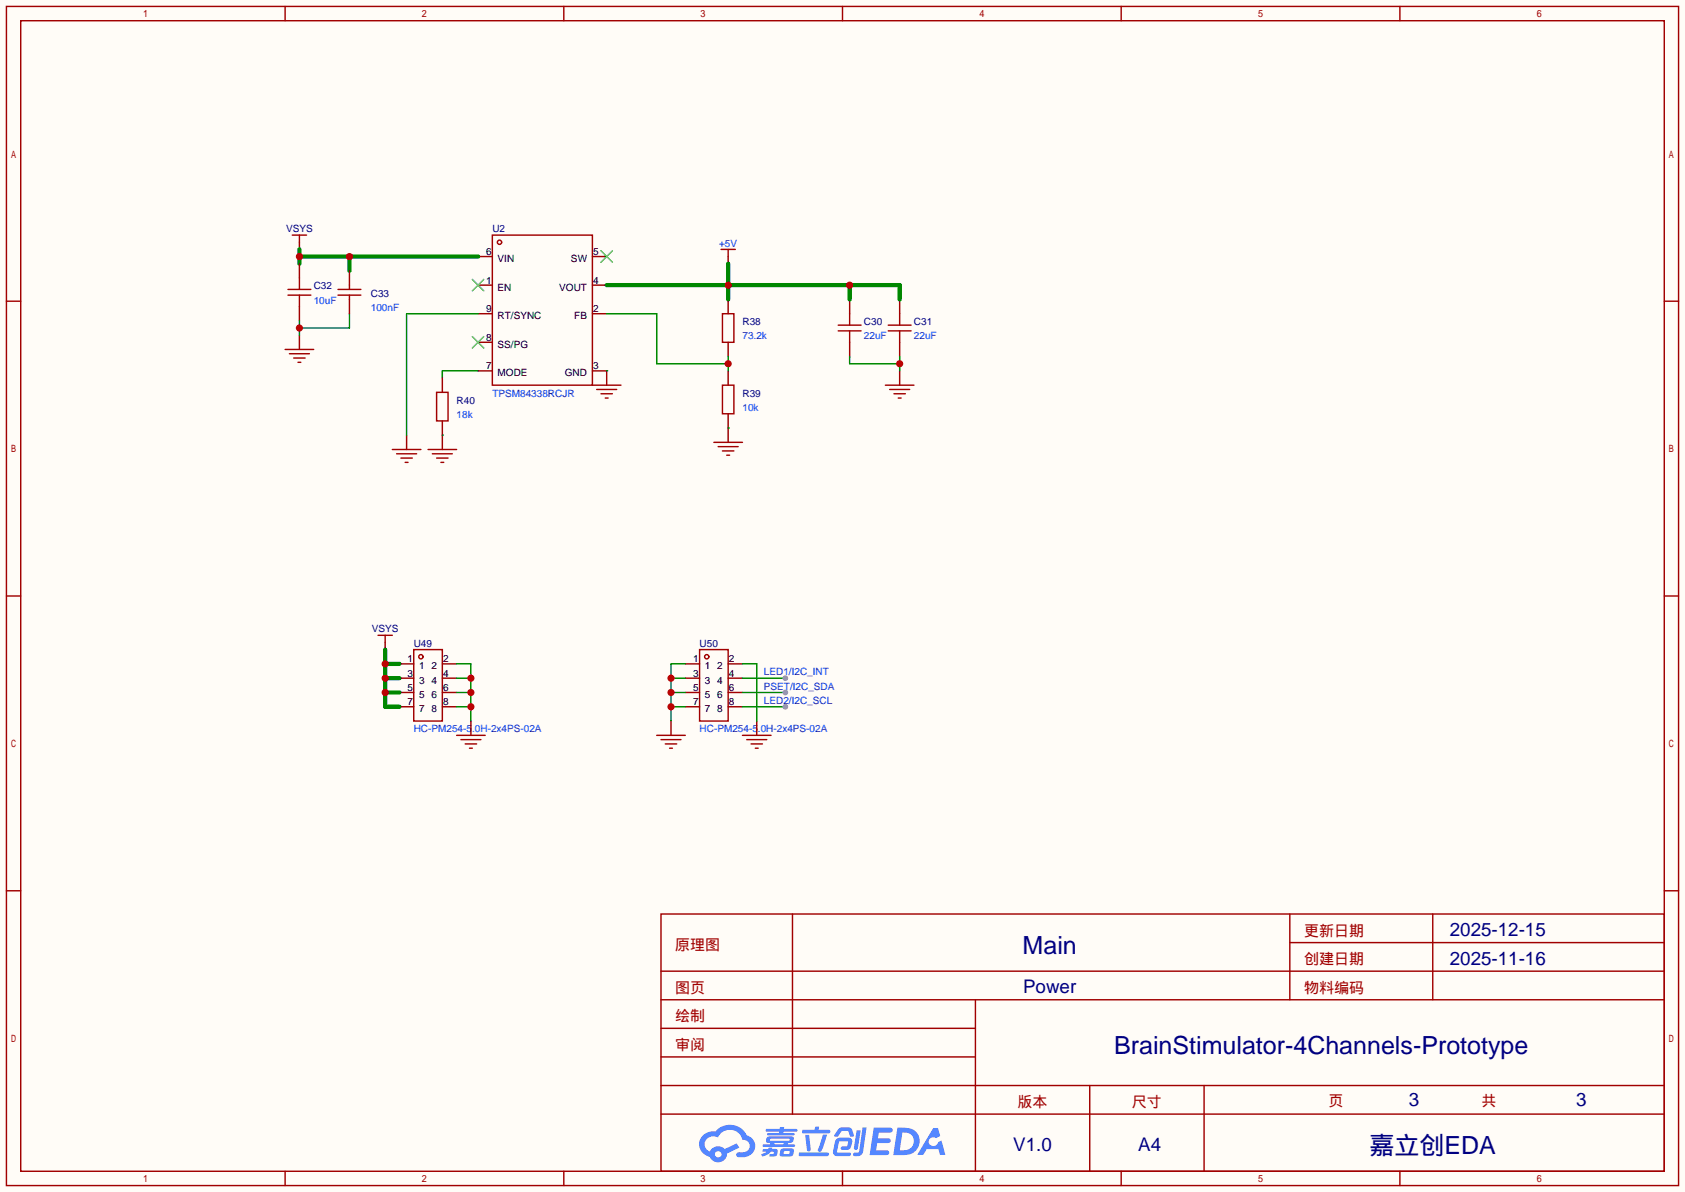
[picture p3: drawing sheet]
<svg xmlns="http://www.w3.org/2000/svg" width="299mm" height="212mm" viewBox="0 0 299 212" stroke-linecap="round" stroke-linejoin="round" font-family="sans-serif">
<path d="M0 0h299.5v211.8h-299.5z" fill="#fffcf7"/>
<g fill="none" stroke="#a10000" stroke-width=".25">
<path d="M1.1 1.1h297.2v209.6h-297.2zM3.7 3.7h292.1v204.5h-292.1zM50.7 1.1v2.6M100.2 1.1v2.6M149.7 1.1v2.6M199.3 1.1v2.6M248.8 1.1v2.6M1.1 53.5h2.6M295.8 53.5h2.5M1.1 105.9h2.6M295.8 105.9h2.5M1.1 158.3h2.6"/>
<path d="M295.8 158.3h2.5M117.5 162.4h178.3v45.8h-178.3zM117.5 177.7h178.3M117.5 172.6h178.3M140.8 162.4v35.6M173.4 177.7v30.5M229.2 162.4v15.3M229.2 167.5h66.6M254.6 162.4v15.3M117.5 182.8h55.9M117.5 198h178.3M117.5 192.9h178.3"/>
<path d="M117.5 187.8h55.9M193.7 192.9v15.3M214 192.9v15.3M50.7 208.2v2.5M100.2 208.2v2.5M149.7 208.2v2.5M199.3 208.2v2.5M248.8 208.2v2.5"/>
</g>
<g fill="#5487ff">
<path d="M155.3 200.4h2.1a.97 .97 0 0 1 1.3 .4 .53 .53 0 0 1-.7 .5h-1.8l-.2 1h1.9a.43 .43 0 0 1 .4 .5 .43 .43 0 0 1-.5 .3h-1.9l-.2 1.3h1.7a.45 .45 0 0 1 .6 .2 .45 .45 0 0 1-.2 .6l-3.2 .1z"/>
<path d="M165.9 200.5h.8l.4 1.4-.7 .4a.82 .82 0 0 0-1.2 .1 .82 .82 0 0 0 .1 1.1 .82 .82 0 0 0 1.2 0l.2-.5 .6-.3 .7 2.5h-.9l-.3-1h-2.1l-.6 1h-1.1z"/>
<path d="M152.2 200.9h.8l-.5 3.2a.36 .36 0 0 1-.4 .3 .36 .36 0 0 1-.3-.4z"/>
<path d="M153.3 200.4h.7l-.6 4.3a1.13 1.13 0 0 1-1.8 .6l.2-.4 .7-.1 .2-.2z"/>
<path d="M149 200.7l.6-.4h1a.77 .77 0 0 1 .9 .6l.3 .9-.2 .2h-.5l-.4-1h-.9a1.3 1.3 0 0 0-.8 .9l-.6 .1-.2-.2z"/>
<path d="M148.6 202.5l.5-.3h1.7a.66 .66 0 0 1 .6 .9l-.1 .4a.81 .81 0 0 1-.9 .9h-.7a.32 .32 0 0 1-.3-.4 .32 .32 0 0 1 .4-.3h.7l.3-.9-1.7 .1-.3 1.9h2.1a.32 .32 0 0 1 .4 .4 .32 .32 0 0 1-.4 .3l-2.3-.1-.5-.3v-.5z"/>
<path d="M142 204.8h5a.33 .33 0 0 1 .3 .4 .33 .33 0 0 1-.3 .3h-4.9l-.2-.2z"/>
<path d="M146.3 201.6h.7l-1 2.9a.36 .36 0 0 1-.4 .2 .36 .36 0 0 1-.3-.3z"/>
<path d="M143.1 201.7h.7l.3 2.6a.34 .34 0 0 1-.3 .3 .34 .34 0 0 1-.4-.2z"/>
<path d="M142.6 200.8h2.2l.1-.4 .1-.2h.6l-.1 .6h1.8a.32 .32 0 0 1 .3 .3 .32 .32 0 0 1-.4 .3h-4.5l-.1-.1z"/>
<path d="M135.6 204.2h.9l.1-.2 .7-.1-.1 .3h.9a.82 .82 0 0 1-.6 1.3h-.7v-.4l.7-.1v-.3h-.5l-.5 .4-1 .4-.2-.4 1-.4h-.8z"/>
<path d="M136.1 200.6h2.5v-.3h.8l-.1 .3h2.2l.2 .3-.2 .2h-2.3v.3h1.8l.2 .2-.2 .2h-4.5l-.2-.2 .1-.2h2l.1-.3h-2.3l-.1-.2z"/>
<path d="M159.5 200.4l-.7 4.9h1.6a2.47 2.47 0 0 0 2.9-1.7 2.47 2.47 0 0 0-1.4-3zM160.4 201.3a1.61 1.61 0 0 1 2 1.4 1.61 1.61 0 0 1-1.8 1.7h-.7z"/>
<path d="M136.3 202.2a.55 .55 0 0 0-.2 .7 .55 .55 0 0 0 .7 .2l.1 .3h-1.3v.4h5.5l.2-.2-.2-.2h-1.2l.2-.3a.7 .7 0 0 0 .8-.2 .7 .7 0 0 0 0-.9h-4.1zM136.9 202.4h3.3l.2 .1-.2 .2h-3.2l-.2-.1zM137.6 203.1h1.7l-.2 .3h-1.4z"/>
<path d="M138.8 204.3a1.05 1.05 0 0 0-.1 1.2 2.91 2.91 0 0 0 2.2-.2 .98 .98 0 0 0 0-1.2h-1.6zM139.4 204.6l.8-.1 .1 .1v.3l-.2 .2h-.8z"/>
<path d="M125 201.7a2.23 2.23 0 0 0-.7 2.3 2.23 2.23 0 0 0 1.8 1.6 1.58 1.58 0 0 0 1.8 .9 1.58 1.58 0 0 0 1.3-1.5l2.2-1-.5-.8-2.1 1a1.65 1.65 0 0 0-2.6 .5 1.45 1.45 0 0 1-.8-2 1.45 1.45 0 0 1 2-.7l.2 .1a2.3 2.3 0 0 1 2.3-1.3 2.3 2.3 0 0 1 2.1 1.7 1.12 1.12 0 0 1 1.2 1.1 1.12 1.12 0 0 1-1.1 1.2h-.7a.45 .45 0 0 0-.6 .3 .45 .45 0 0 0 .5 .6 2.26 2.26 0 0 0 2.9-2.5 2.04 2.04 0 0 0-1.5-1.4 3.3 3.3 0 0 0-5.5-.7l-1.2 .1zM127.1 205.2a.57 .57 0 0 1 1.1 0 .57 .57 0 0 1-1.1 0z"/>
</g>
<g fill="none" stroke="#870000" stroke-width=".25">
<path d="M53.2 43.1v1.2M85 45.6h2.5M85 50.7h2.5M85 55.8h2.5M105.3 45.6h2.5M105.3 50.7h2.5M105.3 55.8h2.5M129.4 53.2v2.6M85 60.8h2.5M85 65.9h2.5M105.3 65.9h2.5M129.4 60.8v2.6"/>
<path d="M129.4 65.9v2.6M129.4 73.5v2.6M68.5 114.2v1.2"/>
</g>
<g fill="none" stroke="#a10000" stroke-width=".25">
<path d="M51.9 41.8h2.6M53.2 41.8v1.3M87.5 41.8h17.8v26.7h-17.8zM128.4 55.8h2v5h-2zM128.4 68.5h2v5h-2zM67.2 112.9h2.5M68.5 112.9v1.3"/>
<circle cx="88.8" cy="43.1" r=".38"/>
</g>
<path d="M83.9 49.7l2.1 2M83.9 59.8l2.1 2M86 49.7l-2.1 2M86 59.8l-2.1 2M106.8 44.6l2 2M108.8 44.6l-2 2" fill="none" stroke="#3c3" stroke-width=".25"/>
<path d="M107.8 55.8h8.9v8.8h12.7M129.4 63.4v2.5" fill="none" stroke="#008700" stroke-width=".25"/>
<circle cx="129.4" cy="64.6" r=".63" fill="#c00"/>
<path d="M129.4 45.6v1.3M151 53.2v2.6M159.9 53.2v2.6M129.4 76.1v2.5M151 60.8v2.6M159.9 60.8v2.6M159.9 65.9v2.6" fill="none" stroke="#870000" stroke-width=".25"/>
<g fill="none" stroke="#a10000" stroke-width=".25">
<path d="M128.1 44.3h2.6M129.4 44.3v1.3M149 58.8h4M149 57.8h4M151 55.8v2M151 58.8v2M157.9 58.8h4M157.9 57.8h4M159.9 55.8v2M159.9 58.8v2M126.9 78.6h5.1M127.6 79.4h3.6"/>
<path d="M157.4 68.5h5M158.1 69.2h3.6M158.9 70h2M159.6 70.7h.5M128.4 80.1h2M129.2 80.9h.5"/>
</g>
<path d="M129.4 76.1h.1M151 63.4v1.2h8.9M159.9 63.4v2.5" fill="none" stroke="#008700" stroke-width=".25"/>
<circle cx="159.9" cy="64.6" r=".63" fill="#c00"/>
<path d="M107.8 50.7h52.1v2.5M129.4 46.9v6.3M151 50.7v2.5" fill="none" stroke="#008700" stroke-width=".76"/>
<g fill="#c00">
<circle cx="151" cy="50.7" r=".63"/>
<circle cx="129.4" cy="50.7" r=".63"/>
</g>
<path d="M72.3 77.3v2.6M78.6 67.2v2.5M78.6 74.8v5.1M107.8 65.9v2.6" fill="none" stroke="#870000" stroke-width=".25"/>
<g fill="none" stroke="#a10000" stroke-width=".25">
<path d="M69.7 79.9h5.1M76.1 79.9h5.1M77.6 69.7h2v5.1h-2zM105.3 68.5h5.1M106 69.2h3.6M106.8 70h2M107.6 70.7h.5M70.5 80.6h3.5M71.2 81.4h2.1M72 82.2h.5M76.8 80.6h3.6M77.6 81.4h2"/>
<path d="M78.4 82.2h.5"/>
</g>
<path d="M85 55.8h-12.7v21.5M78.6 77.3h.1M85 65.9h-6.4v1.3M107.8 65.9h.1" fill="none" stroke="#008700" stroke-width=".25"/>
<path d="M53.2 44.3v2.6M53.2 45.6h31.8M62.1 45.6v2.5" fill="none" stroke="#008700" stroke-width=".76"/>
<g fill="#c00">
<circle cx="53.2" cy="45.6" r=".63"/>
<circle cx="62.1" cy="45.6" r=".63"/>
</g>
<path d="M51.2 52.5h4M51.2 51.4h4M53.2 49.4v2M53.2 52.5v2M50.7 62.1h5.1M51.4 62.9h3.6M52.2 63.6h2M53 64.4h.5" fill="none" stroke="#a10000" stroke-width=".25"/>
<path d="M53.2 46.9v2.5M53.2 54.5v2.5M53.2 59.6v2.5" fill="none" stroke="#870000" stroke-width=".25"/>
<path d="M53.2 57v2.6M62.1 55.8v2.5h-8.9" fill="none" stroke="#008700" stroke-width=".25"/>
<circle cx="53.2" cy="58.3" r=".63" fill="#c00"/>
<g fill="none" stroke="#a10000" stroke-width=".25">
<path d="M60.1 52.5h4M60.1 51.4h4M62.1 50.7v.7M62.1 52.5v.7M73.5 115.4h5.1v12.7h-5.1zM124.3 115.4h5.1v12.7h-5.1z"/>
<circle cx="74.8" cy="116.7" r=".38"/>
<circle cx="125.6" cy="116.7" r=".38"/>
</g>
<g fill="none" stroke="#870000" stroke-width=".25">
<path d="M62.1 48.1v2.6M62.1 53.2v2.6M71 118h2.5M78.6 118h2.6M121.8 118h2.5M129.4 118h2.6M71 125.6h2.5M71 120.5h2.5M71 123.1h2.5M78.6 125.6h2.6M78.6 120.5h2.6M78.6 123.1h2.6"/>
<path d="M121.8 125.6h2.5M121.8 120.5h2.5M121.8 123.1h2.5M129.4 125.6h2.6M129.4 120.5h2.6M129.4 123.1h2.6"/>
</g>
<path d="M68.5 118h2.5M68.5 115.4v10.2h2.5M68.5 120.5h2.5M68.5 123.1h2.5" fill="none" stroke="#008700" stroke-width=".76"/>
<g fill="#c00">
<circle cx="68.5" cy="118" r=".63"/>
<circle cx="68.5" cy="120.5" r=".63"/>
<circle cx="68.5" cy="123.1" r=".63"/>
</g>
<path d="M83.7 128.1v2.6" fill="none" stroke="#870000" stroke-width=".25"/>
<path d="M81.2 130.7h5M81.9 131.4h3.6M82.7 132.2h2M83.4 133h.5" fill="none" stroke="#a10000" stroke-width=".25"/>
<path d="M81.2 118h2.5v10.1M81.2 125.6h2.5M81.2 123.1h2.5M81.2 120.5h2.5" fill="none" stroke="#008700" stroke-width=".25"/>
<g fill="#c00">
<circle cx="83.7" cy="125.6" r=".63"/>
<circle cx="83.7" cy="123.1" r=".63"/>
<circle cx="83.7" cy="120.5" r=".63"/>
</g>
<path d="M119.3 128.1v2.6M134.5 128.1v2.6" fill="none" stroke="#870000" stroke-width=".25"/>
<path d="M116.7 130.7h5.1M117.5 131.4h3.5M118.2 132.2h2.1M119 133h.5M132 130.7h5M132.7 131.4h3.6M133.5 132.2h2M134.2 133h.5" fill="none" stroke="#a10000" stroke-width=".25"/>
<path d="M121.8 118h-2.5v10.1M119.3 120.5h2.5M119.3 123.1h2.5M119.3 125.6h2.5" fill="none" stroke="#008700" stroke-width=".25"/>
<g fill="#c00">
<circle cx="119.3" cy="120.5" r=".63"/>
<circle cx="119.3" cy="123.1" r=".63"/>
<circle cx="119.3" cy="125.6" r=".63"/>
</g>
<path d="M132 118h2.5v10.1M132 120.5h7.6" fill="none" stroke="#008700" stroke-width=".25"/>
<circle cx="139.6" cy="120.5" r=".51" fill="#999"/>
<path d="M132 123.1h7.6" fill="none" stroke="#008700" stroke-width=".25"/>
<circle cx="139.6" cy="123.1" r=".51" fill="#999"/>
<path d="M132 125.6h7.6" fill="none" stroke="#008700" stroke-width=".25"/>
<circle cx="139.6" cy="125.6" r=".51" fill="#999"/>
<g font-size="4.4" fill="#000080">
<text x="181.7" y="169.5">Main</text>
<text x="198" y="187.3">BrainStimulator-4Channels-Prototype</text>
<text x="243.4" y="205.1">嘉立创EDA</text>
</g>
<g font-size="3.3" fill="#000080">
<text x="257.7" y="166.4">2025-12-15</text>
<text x="257.7" y="171.4">2025-11-16</text>
<text x="181.8" y="176.5">Power</text>
<text x="250.4" y="196.6">3</text>
<text x="280.1" y="196.6">3</text>
<text x="180.1" y="204.5">V1.0</text>
<text x="202.3" y="204.5">A4</text>
</g>
<g font-size="2.7" fill="#a00000">
<text x="231.8" y="166.3">更新日期</text>
<text x="120" y="168.8">原理图</text>
<text x="231.8" y="171.3">创建日期</text>
<text x="120" y="176.4">图页</text>
<text x="231.8" y="176.4">物料编码</text>
<text x="120" y="181.5">绘制</text>
<text x="120" y="186.6">审阅</text>
<text x="180.8" y="196.7">版本</text>
<text x="201.2" y="196.7">尺寸</text>
<text x="236.1" y="196.5">页</text>
<text x="263.3" y="196.5">共</text>
</g>
<g font-size="1.8" fill="#000080">
<text x="50.8" y="41.3">VSYS</text>
<text x="87.5" y="41.3">U2</text>
<text x="55.8" y="51.4">C32</text>
<text x="65.9" y="52.7">C33</text>
<text x="132" y="57.8">R38</text>
<text x="153.5" y="57.8">C30</text>
<text x="162.4" y="57.8">C31</text>
<text x="81.2" y="71.8">R40</text>
<text x="132" y="70.5">R39</text>
<text x="66.1" y="112.4">VSYS</text>
<text x="73.5" y="114.9">U49</text>
<text x="124.3" y="114.9">U50</text>
</g>
<g font-size="1.8">
<text x="86.4" y="45.3">6</text>
<text x="88.4" y="46.6">VIN</text>
<text x="101.5" y="46.6">SW</text>
<text x="105.4" y="45.3">5</text>
<text x="86.4" y="50.4">1</text>
<text x="88.4" y="51.7">EN</text>
<text x="99.4" y="51.7">VOUT</text>
<text x="105.4" y="50.4">4</text>
<text x="86.4" y="55.5">9</text>
<text x="88.4" y="56.7">RT/SYNC</text>
<text x="102.1" y="56.7">FB</text>
<text x="105.4" y="55.5">2</text>
<text x="86.4" y="60.6">8</text>
<text x="86.4" y="65.6">7</text>
<text x="88.4" y="61.8">SS/PG</text>
<text x="105.4" y="65.6">3</text>
<text x="88.4" y="66.9">MODE</text>
<text x="100.4" y="66.9">GND</text>
<text x="72.4" y="117.7">1</text>
<text x="74.5" y="119">1</text>
<text x="76.7" y="119">2</text>
<text x="78.7" y="117.7">2</text>
<text x="123.2" y="117.7">1</text>
<text x="125.3" y="119">1</text>
<text x="127.5" y="119">2</text>
<text x="129.5" y="117.7">2</text>
<text x="72.4" y="120.2">3</text>
<text x="72.4" y="122.8">5</text>
<text x="72.4" y="125.3">7</text>
<text x="74.5" y="121.5">3</text>
<text x="74.5" y="124.1">5</text>
<text x="76.7" y="124.1">6</text>
<text x="76.7" y="121.5">4</text>
<text x="78.7" y="125.3">8</text>
<text x="78.7" y="122.8">6</text>
<text x="78.7" y="120.2">4</text>
<text x="123.2" y="120.2">3</text>
<text x="123.2" y="122.8">5</text>
<text x="123.2" y="125.3">7</text>
<text x="125.3" y="121.5">3</text>
<text x="125.3" y="124.1">5</text>
<text x="127.5" y="124.1">6</text>
<text x="127.5" y="121.5">4</text>
<text x="129.5" y="125.3">8</text>
<text x="129.5" y="122.8">6</text>
<text x="129.5" y="120.2">4</text>
<text x="74.5" y="126.6">7</text>
<text x="76.7" y="126.6">8</text>
<text x="125.3" y="126.6">7</text>
<text x="127.5" y="126.6">8</text>
</g>
<g font-size="1.8" fill="#00f">
<text x="127.8" y="43.8">+5V</text>
<text x="55.8" y="54">10uF</text>
<text x="65.9" y="55.2">100nF</text>
<text x="132" y="60.3">73.2k</text>
<text x="153.5" y="60.3">22uF</text>
<text x="162.4" y="60.3">22uF</text>
<text x="87.5" y="70.5">TPSM84338RCJR</text>
<text x="81.2" y="74.3">18k</text>
<text x="132" y="73">10k</text>
<text x="135.8" y="120">LED1/I2C_INT</text>
<text x="135.8" y="122.6">PSET/I2C_SDA</text>
<text x="135.8" y="125.1">LED2/I2C_SCL</text>
<text x="73.5" y="130.2">HC-PM254-5.0H-2x4PS-02A</text>
<text x="124.3" y="130.2">HC-PM254-5.0H-2x4PS-02A</text>
</g>
</svg>
